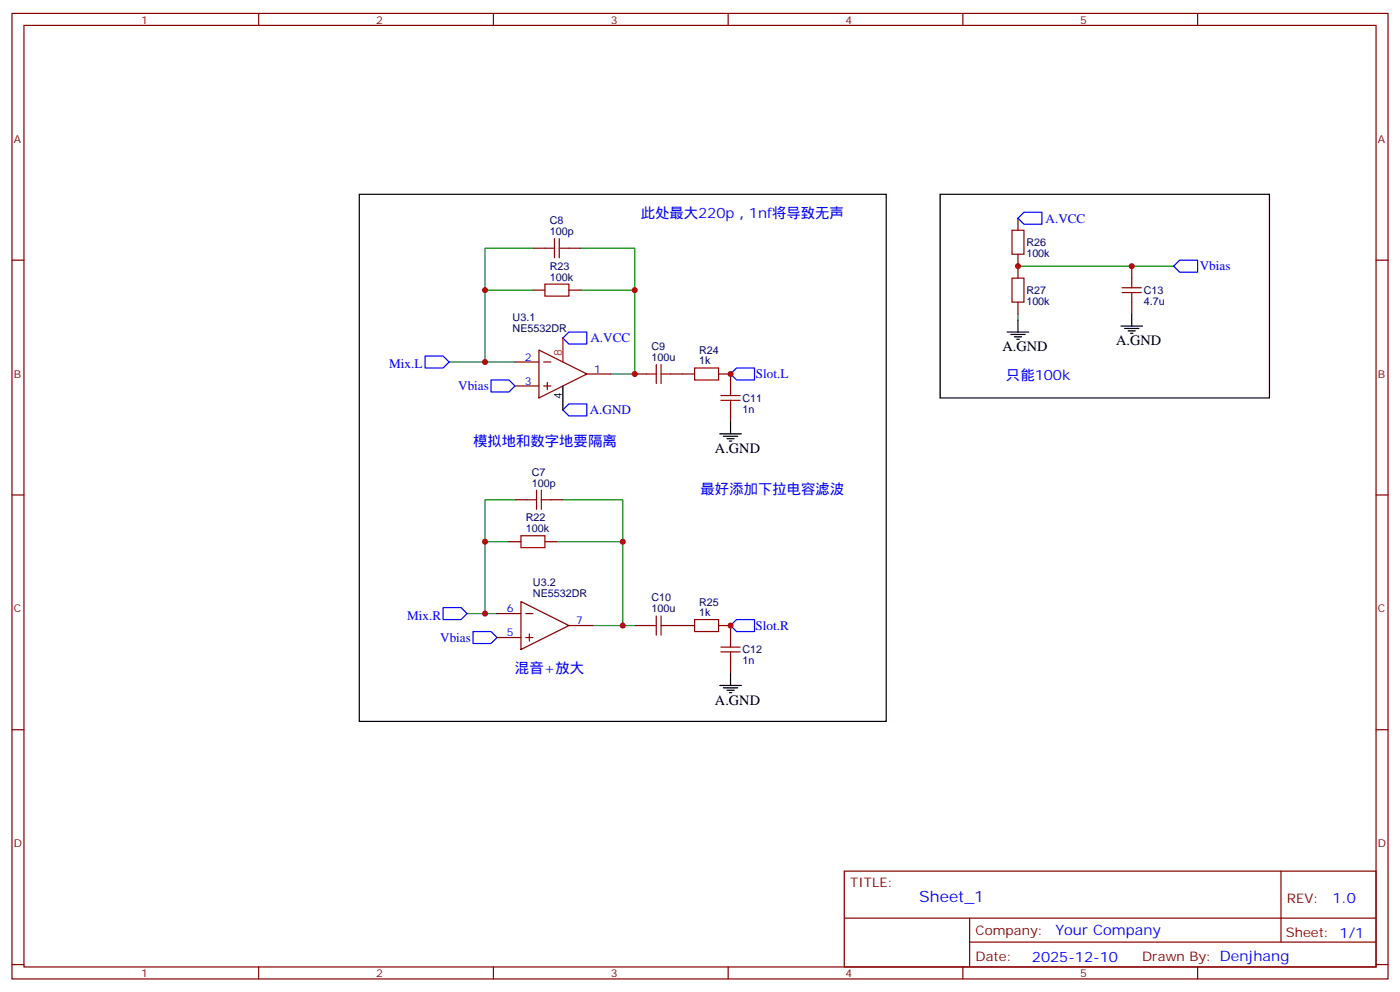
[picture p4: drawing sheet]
<svg xmlns="http://www.w3.org/2000/svg" width="412mm" height="292mm" viewBox="0 0 412 292" stroke-linecap="round" stroke-linejoin="round" font-family="sans-serif">
<g fill="none" stroke="#870000" stroke-width=".35">
<path d="M3.5 4h405.4v284.3h-405.4zM7.1 7.5h398.2v277.3h-398.2zM76.2 4v3.5M145.3 4v3.5M214.5 4v3.5M283.6 4v3.5M352.8 4v3.5M3.5 76.6h3.6M157 73.1h3.5M167.6 73.1h3.5M299.9 64.3v3.5M299.9 74.9v7"/>
<path d="M333.4 78.4v3.5M405.3 76.6h3.6M157 85.4h3.5M167.6 85.4h3.5M299.9 89v3.5M333.4 89v3.5M151.7 106.6h7M151.7 113.7h7M158.7 103.1l14.2 7-14.2 7.1zM160.2 106.6h2.1M160.2 113.7h2.1M161.2 112.6v2.1"/>
<path d="M172.9 110.1h7M187 110.1h3.5M197.6 110.1h7M211.7 110.1h3.5v3.6M215.2 120.7v3.5M3.5 145.8h3.6M149.9 159.5h3.6M151.7 147.2h3.5M160.5 159.5h3.5M162.3 147.2h3.5M405.3 145.8h3.6M153.5 177.2l14.1 7-14.1 7.1z"/>
<path d="M146.4 180.7h7.1M146.4 187.7h7.1M154.9 180.7h2.1M154.9 187.7h2.1M155.9 186.7v2.1M167.6 184.2h7M187 184.2h3.5M197.6 184.2h7M211.7 184.2h3.5v3.5M215.2 194.8v3.5M3.5 214.9h3.6M405.3 214.9h3.6"/>
<path d="M248.7 256.5h156.6v28.3h-156.6zM377.3 256.6v20.8M248.7 270.4h156.5M285.6 277.4h119.6M285.6 270.4v14.1M3.5 284.1h3.6M76.2 284.8v3.5M145.3 284.8v3.5M214.5 284.8v3.5M283.6 284.8v3.5M352.8 284.8v3.5M405.3 284.1h3.6"/>
</g>
<g fill="none" stroke="#a10000" stroke-width=".35">
<path d="M160.5 73.1h2.8M163.3 70.3v5.6M164.7 73.1h2.9M164.7 70.3v5.6M298.1 67.8h3.5v7.1h-3.5zM160.5 83.7h7.1v3.5h-7.1zM298.1 81.9h3.5v7.1h-3.5zM330.6 86.1h5.6M330.6 84.7h5.6M333.4 81.9v2.8M333.4 86.1v2.9M190.5 110.1h2.8"/>
<path d="M193.3 107.3v5.7M194.7 107.3v5.7M194.7 110.1h2.9M204.6 108.4h7.1v3.5h-7.1zM212.4 117.9h5.6M212.4 116.5h5.6M215.2 113.7v2.8M215.2 117.9v2.8M153.5 157.8h7v3.5h-7zM155.2 147.2h2.8M158 144.4v5.6M159.5 147.2h2.8"/>
<path d="M159.5 144.4v5.6M190.5 184.2h2.8M193.3 181.4v5.6M194.7 184.2h2.9M194.7 181.4v5.6M204.6 182.5h7.1v3.5h-7.1zM212.4 192h5.6M212.4 190.6h5.6M215.2 187.7v2.9M215.2 192v2.8"/>
</g>
<g fill="none" stroke="#000" stroke-width=".35">
<path d="M105.8 57.2h155.3v155.2h-155.3zM276.9 57.2h97v60h-97zM296.7 97.8h6.3M297.7 98.5h4.3M298.8 99.2h2.1M299.5 99.9h.7M299.9 94.3v3.5M330.2 96h6.3M331.3 96.7h4.2M332.3 97.4h2.1M333 98.1h.7M333.4 92.5v3.5"/>
<path d="M165.8 113.7v7M212 127.8h6.4M213.1 128.5h4.2M214.1 129.2h2.2M214.8 129.9h.7M215.2 124.2v3.6M215.2 198.3v3.6M212 201.9h6.4M213.1 202.6h4.2M214.1 203.3h2.2M214.8 204h.7"/>
</g>
<g fill="none" stroke="#008700" stroke-width=".35">
<path d="M157 73.1h-14.1v12.3M171.1 73.1h15.9v12.3M299.9 78.4h45.8M157 85.4h-14.1v21.2M171.1 85.4h15.9v24.7h-7.1M299.9 92.5v1.8M132.3 106.6h19.4M149.9 159.5h-7v21.2M151.7 147.2h-8.8v12.3M164 159.5h19.4v24.7h-8.8M165.8 147.2h17.6v12.3M137.6 180.7h8.8"/>
<path d="M183.4 184.2h3.6"/>
</g>
<path d="M301.6 62.5h5.3v3.5h-5.3l-1.7-1.7zM347.5 76.6h5.3v3.6h-5.3l-1.8-1.8zM167.6 97.8h5.3v3.5h-5.3l-1.8-1.7zM125.2 104.8h5.3l1.8 1.8-1.8 1.8h-5.3zM144.6 111.9h5.3l1.8 1.8-1.8 1.7h-5.3zM167.6 119h5.3v3.5h-5.3l-1.8-1.8zM217 108.4h5.2v3.5h-5.2l-1.8-1.8zM130.5 178.9h5.3l1.8 1.8-1.8 1.8h-5.3zM139.3 186h5.3l1.8 1.7-1.8 1.8h-5.3zM217 182.5h5.2v3.5h-5.2l-1.8-1.8z" fill="none" stroke="#00f" stroke-width=".35"/>
<path d="M165.8 99.6v7" fill="none" stroke="#f00" stroke-width=".35"/>
<g fill="#c00">
<circle cx="187" cy="110.1" r=".88"/>
<circle cx="183.4" cy="184.2" r=".88"/>
<circle cx="187" cy="85.4" r=".88"/>
<circle cx="183.4" cy="159.5" r=".88"/>
<circle cx="142.9" cy="106.6" r=".88"/>
<circle cx="142.9" cy="85.4" r=".88"/>
<circle cx="142.9" cy="180.7" r=".88"/>
<circle cx="142.9" cy="159.5" r=".88"/>
<circle cx="215.2" cy="110.1" r=".88"/>
<circle cx="215.2" cy="184.2" r=".88"/>
<circle cx="333.4" cy="78.4" r=".88"/>
<circle cx="299.9" cy="78.4" r=".88"/>
</g>
<text font-size="4.6" fill="#00f" x="270.8" y="265.6">Sheet_1</text>
<g font-size="4.2" fill="#00f">
<text x="188.7" y="64.3">此处最大220p，1nf将导致无声</text>
<text x="296.3" y="111.9">只能100k</text>
<text x="139.3" y="131.3">模拟地和数字地要隔离</text>
<text x="206.4" y="145.4">最好添加下拉电容滤波</text>
<text x="151.7" y="198.3">混音+放大</text>
<text x="392.5" y="265.8">1.0</text>
<text x="310.9" y="275.4">Your Company</text>
<text x="304" y="283.2">2025-12-10</text>
</g>
<g font-size="4.2">
<text x="328.8" y="101.7">A.GND</text>
<text x="295.3" y="103.4">A.GND</text>
<text x="210.6" y="133.4">A.GND</text>
<text x="210.6" y="207.5">A.GND</text>
</g>
<g font-size="3.9" fill="#00f">
<text x="308" y="65.5">A.VCC</text>
<text x="353.4" y="79.7">Vbias</text>
<text x="173.9" y="100.8">A.VCC</text>
<text x="114.7" y="108.4">Mix.L</text>
<text x="222.7" y="111.4">Slot.L</text>
<text x="135" y="114.9">Vbias</text>
<text x="173.7" y="122">A.GND</text>
<text x="119.9" y="182.5">Mix.R</text>
<text x="222.6" y="185.5">Slot.R</text>
<text x="129.7" y="189">Vbias</text>
</g>
<g font-size="3.9" fill="#800">
<text x="250.5" y="261.1">TITLE:</text>
<text x="379.1" y="265.8">REV:</text>
<text x="287.4" y="275.3">Company:</text>
<text x="378.7" y="275.9">Sheet: 1/1</text>
<text x="287.4" y="283">Date:</text>
<text x="336.4" y="283.1">Drawn By: Denjhang</text>
</g>
<g font-size="3.2" fill="#800">
<text x="41.6" y="6.9">1</text>
<text x="110.8" y="6.9">2</text>
<text x="179.9" y="6.9">3</text>
<text x="249.1" y="6.9">4</text>
<text x="318.2" y="6.9">5</text>
<text x="4.1" y="42.1">A</text>
<text x="405.9" y="42.1">A</text>
<text x="4.1" y="111.2">B</text>
<text x="405.9" y="111.2">B</text>
<text x="4.1" y="180.3">C</text>
<text x="405.9" y="180.3">C</text>
<text x="4.1" y="249.5">D</text>
<text x="405.9" y="249.5">D</text>
<text x="41.6" y="287.8">1</text>
<text x="110.8" y="287.8">2</text>
<text x="179.9" y="287.8">3</text>
<text x="249.1" y="287.8">4</text>
<text x="318.2" y="287.8">5</text>
</g>
<g font-size="3.2" fill="#000080">
<text x="161.9" y="69.2">100p</text>
<text x="161.9" y="66">C8</text>
<text x="302.3" y="75.7">100k</text>
<text x="302.3" y="72.5">R26</text>
<text x="161.9" y="82.6">100k</text>
<text x="161.9" y="79.4">R23</text>
<text x="302.3" y="89.8">100k</text>
<text x="302.3" y="86.6">R27</text>
<text x="336.9" y="89.8">4.7u</text>
<text x="336.9" y="86.6">C13</text>
<text x="151" y="94.5">U3.1</text>
<text x="151" y="97.8">NE5532DR</text>
<text x="191.9" y="106.3">100u</text>
<text x="191.9" y="103">C9</text>
<text x="206" y="107.3">1k</text>
<text x="206" y="104.3">R24</text>
<text x="218.7" y="118.3">C11</text>
<text x="218.7" y="121.5">1n</text>
<text x="156.6" y="143.3">100p</text>
<text x="156.6" y="140.1">C7</text>
<text x="154.9" y="153.5">R22</text>
<text x="154.9" y="156.7">100k</text>
<text x="157" y="172.6">U3.2</text>
<text x="157" y="175.8">NE5532DR</text>
<text x="191.9" y="177.1">C10</text>
<text x="206" y="178.4">R25</text>
<text x="191.9" y="180.3">100u</text>
<text x="206" y="181.4">1k</text>
<text x="218.7" y="195.6">1n</text>
<text x="218.7" y="192.4">C12</text>
</g>
<g font-size="3.2" fill="#00f">
<text x="154.6" y="106.3">2</text>
<text x="154.6" y="113.3">3</text>
<text x="175" y="109.8">1</text>
<text x="149.3" y="180.3">6</text>
<text x="169.7" y="183.9">7</text>
<text x="149.3" y="187.4">5</text>
</g>
<text font-size="3.2" fill="#f00" x="165.5" y="104.8" transform="rotate(-90 165.5 104.8)">8</text>
<text font-size="3.2" x="165.5" y="117.4" transform="rotate(-90 165.5 117.4)">4</text>
</svg>
